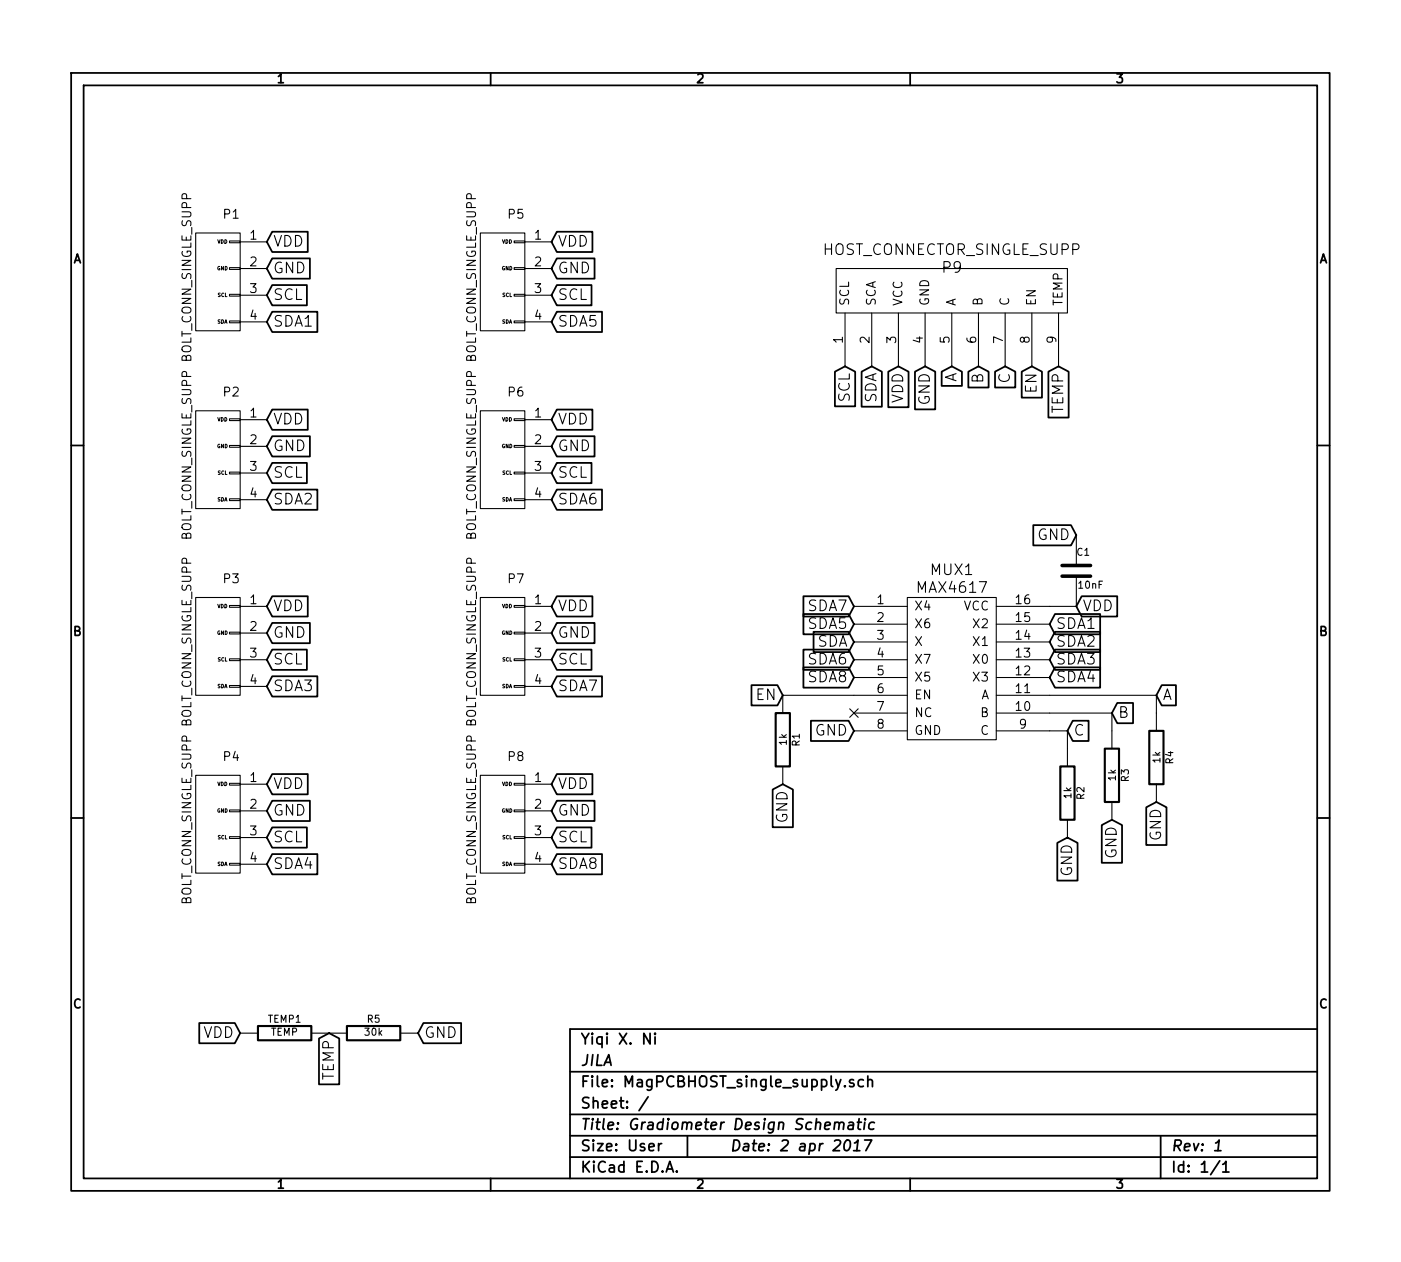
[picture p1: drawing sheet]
EESchema Schematic File Version 2
LIBS:power
LIBS:device
LIBS:transistors
LIBS:conn
LIBS:linear
LIBS:regul
LIBS:74xx
LIBS:cmos4000
LIBS:adc-dac
LIBS:memory
LIBS:xilinx
LIBS:special
LIBS:microcontrollers
LIBS:dsp
LIBS:microchip
LIBS:analog_switches
LIBS:motorola
LIBS:texas
LIBS:intel
LIBS:audio
LIBS:interface
LIBS:digital-audio
LIBS:philips
LIBS:display
LIBS:cypress
LIBS:siliconi
LIBS:opto
LIBS:atmel
LIBS:contrib
LIBS:valves
LIBS:MagPCBHOST_single_supply-cache
EELAYER 27 0
EELAYER END
$Descr User 7874 7087
encoding utf-8
Sheet 1 1
Title "Gradiometer Design Schematic"
Date "2 apr 2017"
Rev "1"
Comp "JILA"
Comment1 "Yiqi X. Ni"
Comment2 ""
Comment3 ""
Comment4 ""
$EndDescr
$Comp
L BOLT_CONN_SINGLE_SUPP P1
U 1 1
P 1300 1500
F 0 "P1" H 1300 1800 50  0000 C CNN
F 1 "BOLT_CONN_SINGLE_SUPP" V 1550 1450 50  0000 C CNN
F 2 "~" H 1300 1500 60  0000 C CNN
F 3 "~" H 1300 1500 60  0000 C CNN
	1    1300 1500
	-1   0    0    -1  
$EndComp
Text GLabel 1500 1350 2    60   Input ~ 0
VDD
Text GLabel 1500 1500 2    60   Input ~ 0
GND
Text GLabel 1500 1650 2    60   Input ~ 0
SCL
Text GLabel 1500 1800 2    60   Input ~ 0
SDA1
$Comp
L BOLT_CONN_SINGLE_SUPP P2
U 1 1
P 1300 2500
F 0 "P2" H 1300 2800 50  0000 C CNN
F 1 "BOLT_CONN_SINGLE_SUPP" V 1550 2450 50  0000 C CNN
F 2 "~" H 1300 2500 60  0000 C CNN
F 3 "~" H 1300 2500 60  0000 C CNN
	1    1300 2500
	-1   0    0    -1  
$EndComp
Text GLabel 1500 2350 2    60   Input ~ 0
VDD
Text GLabel 1500 2500 2    60   Input ~ 0
GND
Text GLabel 1500 2650 2    60   Input ~ 0
SCL
Text GLabel 1500 2800 2    60   Input ~ 0
SDA2
$Comp
L BOLT_CONN_SINGLE_SUPP P5
U 1 1
P 2900 1500
F 0 "P5" H 2900 1800 50  0000 C CNN
F 1 "BOLT_CONN_SINGLE_SUPP" V 3150 1450 50  0000 C CNN
F 2 "~" H 2900 1500 60  0000 C CNN
F 3 "~" H 2900 1500 60  0000 C CNN
	1    2900 1500
	-1   0    0    -1  
$EndComp
Text GLabel 3100 1350 2    60   Input ~ 0
VDD
Text GLabel 3100 1500 2    60   Input ~ 0
GND
Text GLabel 3100 1650 2    60   Input ~ 0
SCL
Text GLabel 3100 1800 2    60   Input ~ 0
SDA5
$Comp
L BOLT_CONN_SINGLE_SUPP P6
U 1 1
P 2900 2500
F 0 "P6" H 2900 2800 50  0000 C CNN
F 1 "BOLT_CONN_SINGLE_SUPP" V 3150 2450 50  0000 C CNN
F 2 "~" H 2900 2500 60  0000 C CNN
F 3 "~" H 2900 2500 60  0000 C CNN
	1    2900 2500
	-1   0    0    -1  
$EndComp
Text GLabel 3100 2350 2    60   Input ~ 0
VDD
Text GLabel 3100 2500 2    60   Input ~ 0
GND
Text GLabel 3100 2650 2    60   Input ~ 0
SCL
Text GLabel 3100 2800 2    60   Input ~ 0
SDA6
$Comp
L BOLT_CONN_SINGLE_SUPP P3
U 1 1
P 1300 3550
F 0 "P3" H 1300 3850 50  0000 C CNN
F 1 "BOLT_CONN_SINGLE_SUPP" V 1550 3500 50  0000 C CNN
F 2 "~" H 1300 3550 60  0000 C CNN
F 3 "~" H 1300 3550 60  0000 C CNN
	1    1300 3550
	-1   0    0    -1  
$EndComp
Text GLabel 1500 3400 2    60   Input ~ 0
VDD
Text GLabel 1500 3550 2    60   Input ~ 0
GND
Text GLabel 1500 3700 2    60   Input ~ 0
SCL
Text GLabel 1500 3850 2    60   Input ~ 0
SDA3
$Comp
L BOLT_CONN_SINGLE_SUPP P4
U 1 1
P 1300 4550
F 0 "P4" H 1300 4850 50  0000 C CNN
F 1 "BOLT_CONN_SINGLE_SUPP" V 1550 4500 50  0000 C CNN
F 2 "~" H 1300 4550 60  0000 C CNN
F 3 "~" H 1300 4550 60  0000 C CNN
	1    1300 4550
	-1   0    0    -1  
$EndComp
Text GLabel 1500 4400 2    60   Input ~ 0
VDD
Text GLabel 1500 4550 2    60   Input ~ 0
GND
Text GLabel 1500 4700 2    60   Input ~ 0
SCL
Text GLabel 1500 4850 2    60   Input ~ 0
SDA4
$Comp
L BOLT_CONN_SINGLE_SUPP P7
U 1 1
P 2900 3550
F 0 "P7" H 2900 3850 50  0000 C CNN
F 1 "BOLT_CONN_SINGLE_SUPP" V 3150 3500 50  0000 C CNN
F 2 "~" H 2900 3550 60  0000 C CNN
F 3 "~" H 2900 3550 60  0000 C CNN
	1    2900 3550
	-1   0    0    -1  
$EndComp
Text GLabel 3100 3400 2    60   Input ~ 0
VDD
Text GLabel 3100 3550 2    60   Input ~ 0
GND
Text GLabel 3100 3700 2    60   Input ~ 0
SCL
Text GLabel 3100 3850 2    60   Input ~ 0
SDA7
$Comp
L BOLT_CONN_SINGLE_SUPP P8
U 1 1
P 2900 4550
F 0 "P8" H 2900 4850 50  0000 C CNN
F 1 "BOLT_CONN_SINGLE_SUPP" V 3150 4500 50  0000 C CNN
F 2 "~" H 2900 4550 60  0000 C CNN
F 3 "~" H 2900 4550 60  0000 C CNN
	1    2900 4550
	-1   0    0    -1  
$EndComp
Text GLabel 3100 4400 2    60   Input ~ 0
VDD
Text GLabel 3100 4550 2    60   Input ~ 0
GND
Text GLabel 3100 4700 2    60   Input ~ 0
SCL
Text GLabel 3100 4850 2    60   Input ~ 0
SDA8
$Comp
L MAX4617 MUX1
U 1 1
P 5350 3750
F 0 "MUX1" H 5350 4300 60  0000 C CNN
F 1 "MAX4617" H 5350 4200 60  0000 C CNN
F 2 "~" H 5350 4000 60  0000 C CNN
F 3 "~" H 5350 4000 60  0000 C CNN
	1    5350 3750
	1    0    0    -1  
$EndComp
$Comp
L HOST_CONNECTOR_SINGLE_SUPP P9
U 1 1
P 5350 1650
F 0 "P9" H 5350 1800 60  0000 C CNN
F 1 "HOST_CONNECTOR_SINGLE_SUPP" H 5350 1900 60  0000 C CNN
F 2 "~" H 5450 1550 60  0000 C CNN
F 3 "~" H 5450 1550 60  0000 C CNN
	1    5350 1650
	1    0    0    -1  
$EndComp
Text GLabel 4750 2050 3    60   Input ~ 0
SCL
Text GLabel 4900 2050 3    60   Input ~ 0
SDA
Text GLabel 4800 3600 0    60   Input ~ 0
SDA
Text GLabel 5350 2050 3    60   Input ~ 0
A
Text GLabel 5500 2050 3    60   Input ~ 0
B
Text GLabel 5650 2050 3    60   Input ~ 0
C
Text GLabel 5200 2050 3    60   Input ~ 0
GND
Text GLabel 5050 2050 3    60   Input ~ 0
VDD
Text GLabel 6500 3900 2    60   Input ~ 0
A
Text GLabel 6250 4000 2    60   Input ~ 0
B
Text GLabel 6000 4100 2    60   Input ~ 0
C
Text GLabel 6050 3400 2    60   Input ~ 0
VDD
NoConn ~ 4800 4000
Text GLabel 4800 4100 0    60   Input ~ 0
GND
Text GLabel 5900 3700 2    60   Input ~ 0
SDA3
Text GLabel 5900 3600 2    60   Input ~ 0
SDA2
Text GLabel 5900 3500 2    60   Input ~ 0
SDA1
Text GLabel 5900 3800 2    60   Input ~ 0
SDA4
Text GLabel 4800 3400 0    60   Input ~ 0
SDA7
Text GLabel 4800 3800 0    60   Input ~ 0
SDA8
Text GLabel 4800 3500 0    60   Input ~ 0
SDA5
Text GLabel 4800 3700 0    60   Input ~ 0
SDA6
Text GLabel 5800 2050 3    60   Input ~ 0
EN
Text GLabel 4400 3900 0    60   Input ~ 0
EN
$Comp
L R R2
U 1 1
P 6000 4450
F 0 "R2" V 6080 4450 40  0000 C CNN
F 1 "1k" V 6007 4451 40  0000 C CNN
F 2 "~" V 5930 4450 30  0000 C CNN
F 3 "~" H 6000 4450 30  0000 C CNN
	1    6000 4450
	1    0    0    -1  
$EndComp
$Comp
L R R3
U 1 1
P 6250 4350
F 0 "R3" V 6330 4350 40  0000 C CNN
F 1 "1k" V 6257 4351 40  0000 C CNN
F 2 "~" V 6180 4350 30  0000 C CNN
F 3 "~" H 6250 4350 30  0000 C CNN
	1    6250 4350
	1    0    0    -1  
$EndComp
$Comp
L R R4
U 1 1
P 6500 4250
F 0 "R4" V 6580 4250 40  0000 C CNN
F 1 "1k" V 6507 4251 40  0000 C CNN
F 2 "~" V 6430 4250 30  0000 C CNN
F 3 "~" H 6500 4250 30  0000 C CNN
	1    6500 4250
	1    0    0    -1  
$EndComp
$Comp
L C C1
U 1 1
P 6050 3200
F 0 "C1" H 6050 3300 40  0000 L CNN
F 1 "10nF" H 6056 3115 40  0000 L CNN
F 2 "~" H 6088 3050 30  0000 C CNN
F 3 "~" H 6050 3200 60  0000 C CNN
	1    6050 3200
	1    0    0    -1  
$EndComp
$Comp
L R R1
U 1 1
P 4400 4150
F 0 "R1" V 4480 4150 40  0000 C CNN
F 1 "1k" V 4407 4151 40  0000 C CNN
F 2 "~" V 4330 4150 30  0000 C CNN
F 3 "~" H 4400 4150 30  0000 C CNN
	1    4400 4150
	1    0    0    -1  
$EndComp
Wire Wire Line
	6000 4100 6000 4200
Wire Wire Line
	6000 4100 5900 4100
Wire Wire Line
	5900 4000 6250 4000
Wire Wire Line
	6250 4000 6250 4100
Wire Wire Line
	6500 3900 6500 4000
Wire Wire Line
	6500 3900 5900 3900
Text GLabel 6000 4700 3    60   Input ~ 0
GND
Text GLabel 6250 4600 3    60   Input ~ 0
GND
Text GLabel 6500 4500 3    60   Input ~ 0
GND
Wire Wire Line
	4400 3900 4800 3900
Text GLabel 4400 4400 3    60   Input ~ 0
GND
Wire Wire Line
	5900 3400 6050 3400
Text GLabel 6050 3000 0    60   Input ~ 0
GND
$Comp
L R TEMP1
U 1 1
P 1600 5800
F 0 "TEMP1" V 1680 5800 40  0000 C CNN
F 1 "TEMP" V 1607 5801 40  0000 C CNN
F 2 "~" V 1530 5800 30  0000 C CNN
F 3 "~" H 1600 5800 30  0000 C CNN
	1    1600 5800
	0    -1   -1   0   
$EndComp
Text GLabel 5950 2050 3    60   Input ~ 0
TEMP
Text GLabel 1350 5800 0    60   Input ~ 0
VDD
$Comp
L R R5
U 1 1
P 2100 5800
F 0 "R5" V 2180 5800 40  0000 C CNN
F 1 "30k" V 2107 5801 40  0000 C CNN
F 2 "~" V 2030 5800 30  0000 C CNN
F 3 "~" H 2100 5800 30  0000 C CNN
	1    2100 5800
	0    -1   -1   0   
$EndComp
Text GLabel 2350 5800 2    60   Input ~ 0
GND
Text GLabel 1850 5800 3    60   Input ~ 0
TEMP
$EndSCHEMATC
